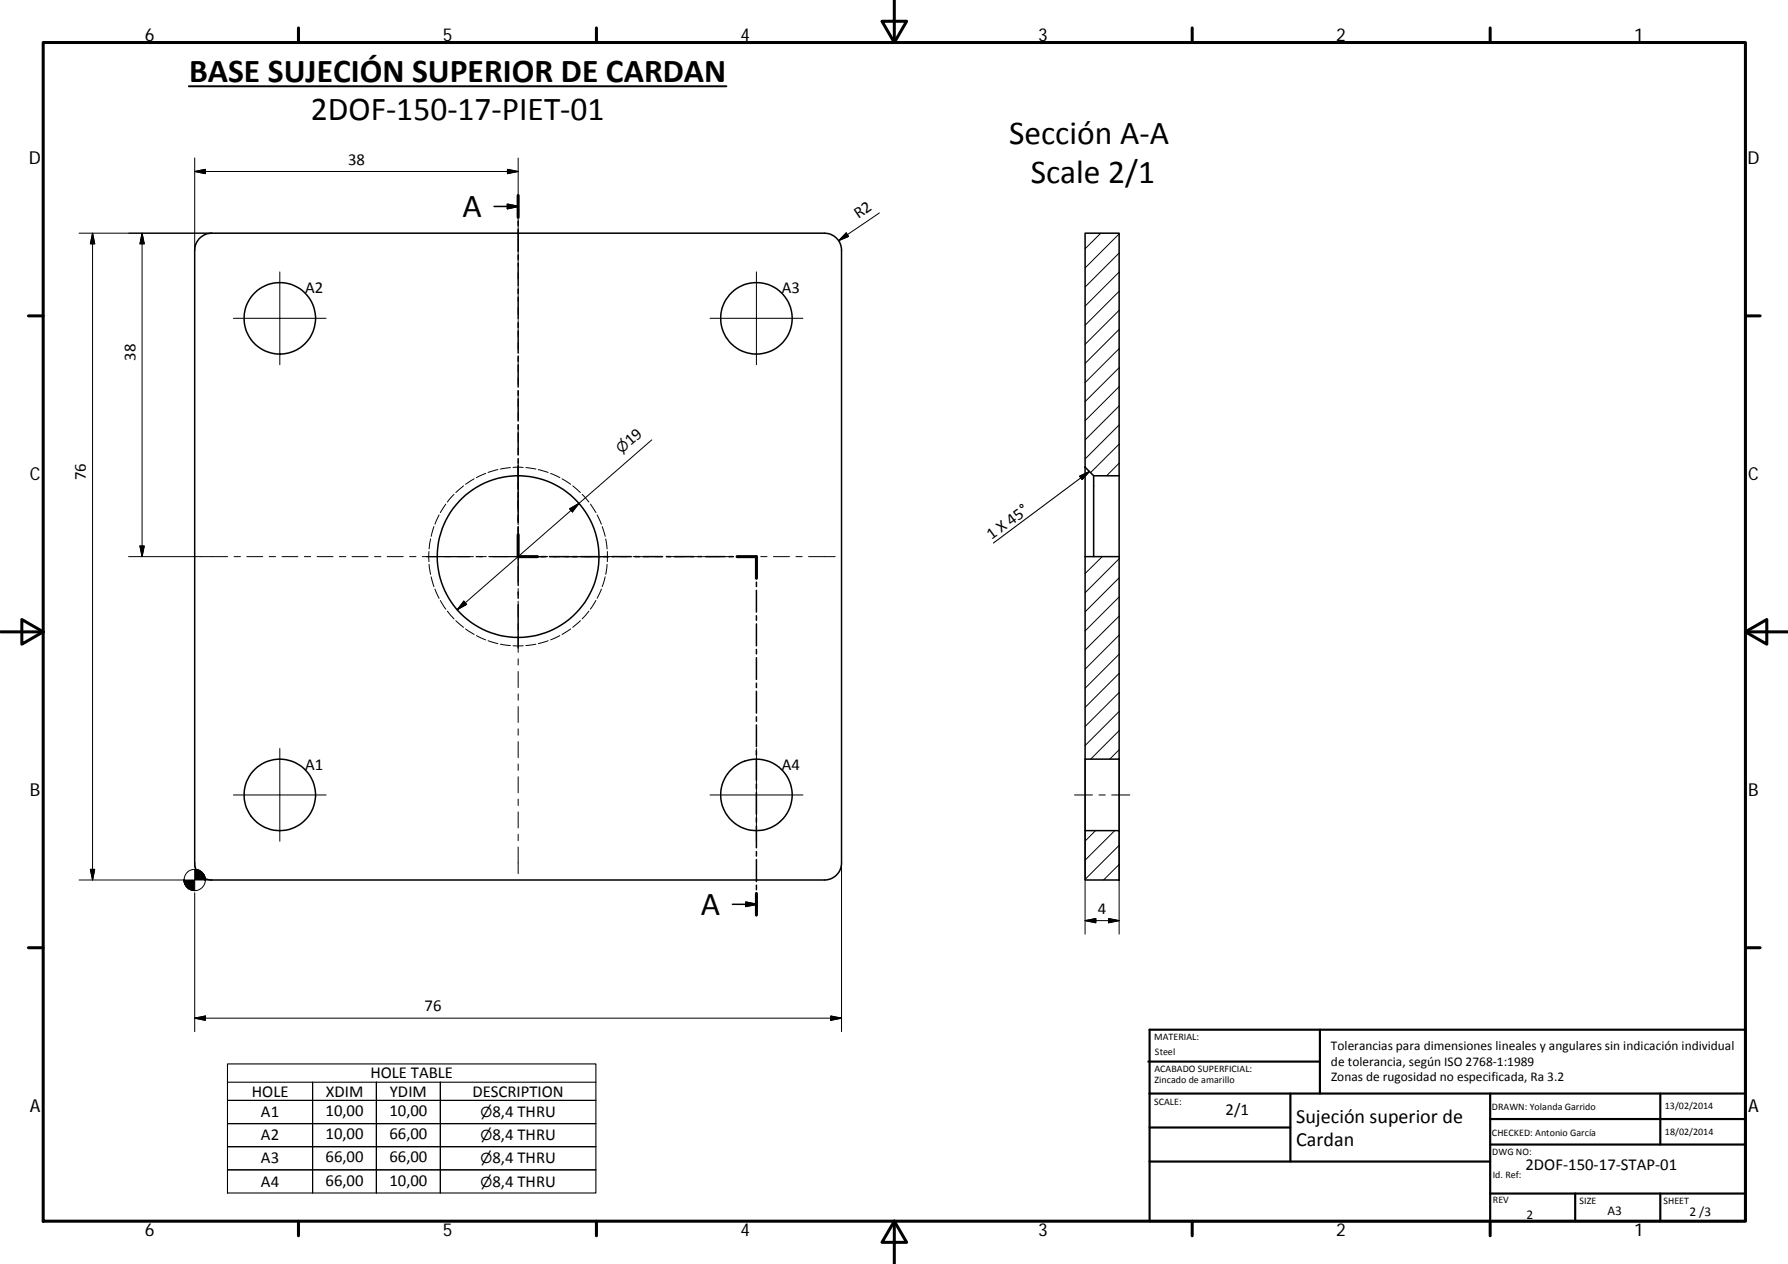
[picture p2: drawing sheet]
<svg xmlns="http://www.w3.org/2000/svg" width="420mm" height="297mm" viewBox="0 0 420 297" stroke-linecap="round" stroke-linejoin="round" font-family="sans-serif">
<g fill="none" stroke="#000" stroke-width=".23">
<path d="M45.8 37.1v21.7M119.2 39.8l2.6 .5-2.6 .5zM121.8 37.1v25.4M18.6 54.8h31.2M21.7 54.8v152M21.7 54.8l.6 2.5h-1.1zM33.4 54.8l.5 2.5h-1zM33.4 54.8v76M45.8 40.3l2.4-.5v1zM45.8 40.3h76M198.8 54.7l.6 .9-2.3 1zM206.6 50l-9.5 6.6"/>
<path d="M258.7 54.8l-3.7 3.7M263 59.5l-8 8M263 55l-8 8M54.9 74.8h21.7M65.8 63.9v21.8M121.8 64.1v1.5M121.8 67.1v3.7M121.8 72.3v1.5M121.8 75.3v3.8M166.8 74.8h21.9M177.7 63.9v21.8M263 77.4l-8 8"/>
<path d="M263 72.9l-8 8M263 68.4l-8 8M263 63.9l-8 8M121.8 80.6v1.5M121.8 83.6v3.7M121.8 88.8v1.5M121.8 91.8v3.7M121.8 97v1.6M263 99.9l-8 8M263 95.4l-8 8M263 90.9l-8 8M263 86.4l-8 8"/>
<path d="M263 81.9l-8 8M104.8 118.5l-1.3 2M106.7 116.2l-1.6 1.8M108.9 114.2l-1.8 1.5M111.4 112.5l-2 1.3M114.1 111.3l-2.2 .9M117 110.4l-2.3 .6M119.9 109.9l-2.3 .3M120.6 109.9h2.3M121.8 100.1v3.7M121.8 105.3v1.5M121.8 108.3v12"/>
<path d="M123.6 109.9l2.3 .3M126.5 110.4l2.3 .6M129.4 111.3l2.2 .9M132.1 112.5l2 1.3M133.8 119.6l2.2-1.3-1.5 2zM134.6 114.2l1.8 1.5M136.8 116.2l1.6 1.8M138.8 118.5l1.2 2M153.2 103.4l-45.8 39.9M263 108.8l-3 3M263 104.4l-6.7 6.7M30.2 130.8h23.3"/>
<path d="M32.9 128.3h1l-.5 2.5zM55 130.8h1.5M58 130.8h3.8M63.3 130.8h1.5M66.3 130.8h3.7M71.5 130.8h1.5M74.5 130.8h3.7M79.7 130.8h1.5M82.7 130.8h3.8M88 130.8h1.5M91 130.8h3.8M96.3 130.8h1.5"/>
<path d="M99.2 130.8h12M100.8 129.6v2.4M100.8 132.6l.4 2.4M101.2 126.6l-.4 2.4M101.3 135.6l.7 2.3M102 123.7l-.7 2.3M102.2 138.4l1 2.2M103.2 121l-1 2.2M111.9 130.8h2.4M114.9 130.8h13.7M121.8 120.9v2.4M121.8 124v13.7"/>
<path d="M121.8 138.3v2.4M129.3 130.8h2.3M132.2 130.8h12.1M140.3 121l1 2.2M141.3 138.4l-1 2.2M141.5 123.7l.7 2.3M142.2 135.6l-.7 2.3M142.3 126.6l.4 2.4M142.7 132.6l-.4 2.4M142.7 129.6v2.4M145.8 130.8h1.5M148.7 130.8h3.8"/>
<path d="M154 130.8h1.5M157 130.8h3.7M162.3 130.8h1.4M165.2 130.8h3.8M170.5 130.8h1.5M173.5 130.8h3.8M178.8 130.8h1.4M181.7 130.8h3.8M187 130.8h1.5M190 130.8h6.2M259 130.8l-4 4M263 135.8l-8 8"/>
<path d="M263 131.3l-8 8M103.5 141.1l1.3 2.1M105.1 143.6l1.6 1.8M107.1 145.9l1.8 1.5M109 141.3l.7 .7-2.3 1.3zM109.4 147.8l2 1.3M111.9 149.4l2.2 1M114.7 150.6l2.3 .7M117.6 151.4l2.3 .3M120.6 151.8h2.3M121.8 141.3v12M121.8 154.8v1.5"/>
<path d="M121.8 157.8v3.8M125.9 151.4l-2.3 .3M128.8 150.6l-2.3 .7M131.6 149.4l-2.2 1M134.1 147.8l-2 1.3M136.4 145.9l-1.8 1.5M138.4 143.6l-1.6 1.8M140 141.1l-1.3 2.1M263 158.2l-8 8M263 153.7l-8 8M263 149.2l-8 8M263 144.8l-8 7.9"/>
<path d="M263 140.3l-8 8M65.8 175.9v21.8M121.8 163.1v1.4M121.8 166.1v3.7M121.8 171.3v1.5M121.8 174.3v3.8M121.8 179.5v1.5M177.7 175.9v21.8M255 178.4v8.3M263 178.4v8.3M263 176.2l-2.2 2.2M263 171.7l-6.7 6.7"/>
<path d="M263 167.2l-8 8M263 162.7l-8 8M54.9 186.8h21.7M121.8 182.5v3.8M121.8 187.8v1.5M121.8 190.8v3.8M121.8 196v1.5M121.8 199.1v6.2M166.8 186.8h21.9M252.5 186.8h4.2M255 186.9v32.6M257.4 195.2l-2.4 2.5"/>
<path d="M258.2 186.8h1.5M261.2 186.8h4.3M261.9 195.2l-6.9 6.9M263 186.9v32.6M263 198.6l-8 8.1M18.6 206.8h24.7M21.2 204.3h1.1l-.6 2.5zM45.8 202.8v1M45.8 209.8v32.6M48.1 206.8h1.7M197.7 202.8v39.6M255 216.3l2.5-.4v1z"/>
<path d="M255 216.3h8M260.5 215.9l2.5 .4-2.5 .6zM263 203.1l-3.7 3.7M45.8 239.3l2.4-.5v1zM45.8 239.3h151.9M195.2 238.8l2.5 .5-2.5 .5z"/>
<circle cx="45.7" cy="206.8" r="2.51"/>
</g>
<g fill="none" stroke="#000" stroke-width=".36">
<path d="M46.7 56.2l1.6-1.1 1.5-.3h143.9a4 4 0 0 1 4 4v144a4 4 0 0 1-4 4h-143.9a4 4 0 0 1-4-4v-144l.2-1.4zM116.1 48.5h5.7M119.2 48l2.6 .5-2.6 .5zM121.8 45.9v5.2M121.8 52v1M121.8 53.9v5.2M121.8 59.9v1.1M255 54.8h8v57h-6l-2-2zM121.8 61.9v5.1M121.8 67.9v1.1M121.8 69.9v5.1M121.8 75.9v1"/>
<path d="M121.8 77.8v5.2M121.8 83.8v1.1M121.8 85.8v5.2M121.8 91.8v1.1M121.8 93.7v5.2M121.8 99.8v1M121.8 101.7v5.2M121.8 107.8v1M121.8 109.7v5.2M121.8 115.7v1.1M121.8 117.7v5.1M255 109.8v21"/>
<path d="M257 111.8v19M263 111.8v19M121.8 123.7v1.1M121.8 125.6v5.2h4.5M127.2 130.8h1M129.1 130.8h4.5M134.5 130.8h1.1M136.5 130.8h4.5M141.9 130.8h1M143.8 130.8h4.5M149.2 130.8h1.1M151.1 130.8h4.6"/>
<path d="M156.6 130.8h1M158.5 130.8h4.6M163.9 130.8h1.1M165.9 130.8h4.5M171.3 130.8h1M173.2 130.8h4.5v5.1M177.7 136.8v1M177.7 138.7v5.1M255 130.8h8M255 130.8v47.6h8M263 130.8v47.6M177.7 144.7v1.1"/>
<path d="M177.7 146.6v5.2M177.7 152.6v1.1M177.7 154.6v5.1M177.7 160.5v1.1M177.7 162.5v5.1M177.7 168.4v1.1M177.7 170.4v5.1M177.7 176.4v1M177.7 178.3v5.1M255 178.4v16.8M263 178.4v16.8M177.7 184.3v1"/>
<path d="M177.7 186.2v5.1M177.7 192.2v1M177.7 194.1v5.1M255 195.2h8v11.6h-8zM172.1 212.5h5.6M175.2 212l2.5 .5-2.5 .5zM177.7 200.1v1.1M177.7 202v5.2M177.7 208v1.1M177.7 210v5.1"/>
<circle cx="65.8" cy="74.8" r="8.4"/>
<circle cx="177.7" cy="74.8" r="8.4"/>
<circle cx="121.7" cy="130.8" r="19"/>
<circle cx="65.8" cy="186.8" r="8.4"/>
<circle cx="177.8" cy="186.8" r="8.4"/>
</g>
<g fill="none" stroke="#000" stroke-width=".71">
<path d="M10.1 10h400.1v277h-400.1zM70.1 6.6v3.4M140.2 6.6v3.4M207.3 5h5.8l-2.9 5zM210.2 0v10M280.2 6.6v3.4M350.2 6.6v3.4M121.8 45.9v5.2M6.7 74.2h3.4M410.2 74.2h3.4M121.8 125.6v5.2h4.5M173.2 130.8h4.5v5.1"/>
<path d="M.2 148.5h9.9M5.1 145.6l5 2.9-5 2.9zM410.2 148.5l5-2.9v5.8zM410.2 148.5h9.9M177.7 210v5.1M6.7 222.7h3.4M410.2 222.7h3.4M70.1 287v3.4M140.2 287v3.4M210.2 287l2.9 5h-5.8zM210.2 287v10M280.2 287v3.4"/>
<path d="M350.2 287v3.4"/>
</g>
<g fill="none" stroke="#000" stroke-width=".51">
<path d="M269.8 249.5h40.4M270.1 257h140.1M270.1 242h140.1v45h-140.1zM303.2 257v16M310.2 242v15M350.2 257v30M390.2 257v12M270.1 273h80.1M270.1 265h33.1M350.2 269h60M350.2 263h60M350.2 280.5h60"/>
<path d="M370.2 280.5v6.5M390.2 280.5v6.5"/>
</g>
<path d="M119.2 48l2.6 .5-2.6 .5zM175.2 212l2.5 .5-2.5 .5z" fill="#000" stroke="#000" stroke-width=".36"/>
<g fill="#000" stroke="#000" stroke-width=".23">
<path d="M45.8 40.3l2.4-.5v1zM21.7 54.8l.6 2.5h-1.1zM33.4 54.8l.5 2.5h-1zM119.2 39.8l2.6 .5-2.6 .5zM198.8 54.7l.6 .9-2.3 1zM32.9 128.3h1l-.5 2.5zM133.8 119.6l2.2-1.3-1.5 2zM109 141.3l.7 .7-2.3 1.3zM21.2 204.3h1.1l-.6 2.5zM43.2 206.8l.1 .7zM43.2 206.8l.3 1zM43.2 206.8l.5 1.4z"/>
<path d="M43.2 206.8l.6 1.6zM43.2 206.8l.9 1.9-.3-.3zM43.2 206.8l1.2 2.1-.3-.2zM43.2 206.8l1.5 2.3-.3-.2zM43.2 206.8l1.9 2.4-.4-.1zM43.2 206.8l2.2 2.5-.3-.1zM43.2 206.8l2.6 2.5h-.4zM45.8 204.3l2.4 2.5h-2.4zM43.2 206.8h2.6v2.5zM48.1 206.1l.1 .7zM48 205.8l.2 1zM47.9 205.4l.3 1.4z"/>
<path d="M47.6 205.2l.3 .2 .3 1.4zM47.4 204.9l.2 .3 .6 1.6zM47.1 204.7l.3 .2 .8 1.9zM46.8 204.5l.3 .2 1.1 2.1zM46.5 204.4l.3 .1 1.4 2.3zM46.1 204.3l.4 .1 1.7 2.4zM45.8 204.3h.3l2.1 2.5zM255 216.3l2.5-.4v1zM260.5 215.9l2.5 .4-2.5 .6zM45.8 239.3l2.4-.5v1zM195.2 238.8l2.5 .5-2.5 .5z"/>
</g>
<path d="M253.7 111.9l2.3-1.1-1.7 1.9zM256 110.8l-22.6 16.8M53.5 254.3h20v4.3M53.5 250h86.5v30.4h-86.5zM88.4 254.3v26.1M103.5 258.6v5.5h36.5h-86.5h20v5.4M140 254.3h-66.5v26.1v-5.5h-20h86.5h-36.5v-5.4M73.5 264.1v-5.5h-20h86.5h-36.5v-4.3v26.1M103.5 264.1v5.4h36.5h-86.5h20v5.4" fill="none" stroke="#000" stroke-width=".25"/>
<path d="M44.4 20.3h126.3" fill="none" stroke="#000" stroke-width=".46"/>
<path d="M253.7 111.9l2.3-1.1-1.7 1.9z" fill="#000" stroke="#000" stroke-width=".25"/>
<g font-size="7.9">
<text x="44.4" y="19.2">BASE SUJECIÓN SUPERIOR DE CARDAN</text>
<text x="73.1" y="28.2">2DOF‐150‐17‐PIET‐01</text>
<text x="237.1" y="33.9">Sección A‐A</text>
<text x="242.2" y="42.9">Scale 2/1</text>
<text x="108.7" y="51">A</text>
<text x="164.7" y="215">A</text>
</g>
<g font-size="4.7">
<text x="304.6" y="263.9">Sujeción superior de</text>
<text x="304.6" y="269.3">Cardan</text>
</g>
<g font-size="4.2">
<text x="34" y="9.6">6</text>
<text x="104" y="9.6">5</text>
<text x="174" y="9.6">4</text>
<text x="244" y="9.6">3</text>
<text x="314" y="9.6">2</text>
<text x="384" y="9.6">1</text>
<text x="6.8" y="38.7">D</text>
<text x="410.6" y="38.7">D</text>
<text x="7" y="112.9">C</text>
<text x="410.8" y="112.9">C</text>
<text x="7" y="187.1">B</text>
<text x="410.8" y="187.1">B</text>
<text x="7" y="261.3">A</text>
<text x="410.8" y="261.3">A</text>
<text x="34" y="290.4">6</text>
<text x="104" y="290.4">5</text>
<text x="174" y="290.4">4</text>
<text x="244" y="290.4">3</text>
<text x="314" y="290.4">2</text>
<text x="384" y="290.4">1</text>
</g>
<g font-size="3.9">
<text x="81.8" y="38.8">38</text>
<text x="201.7" y="51.5" transform="rotate(-34 201.7 51.5)">R2</text>
<text x="71.7" y="68.9">A2</text>
<text x="183.7" y="68.8">A3</text>
<text x="31.8" y="84.8" transform="rotate(-90 31.8 84.8)">38</text>
<text x="148.2" y="104.9" transform="rotate(-41 148.2 104.9)">19</text>
<text x="20.2" y="112.8" transform="rotate(-90 20.2 112.8)">76</text>
<text x="233" y="127" transform="rotate(-37 233 127)">1 X 45°</text>
<text x="71.7" y="180.8">A1</text>
<text x="183.7" y="180.8">A4</text>
<text x="258" y="214.8">4</text>
<text x="99.7" y="237.7">76</text>
<text x="59.2" y="257.7">HOLE</text>
<text x="76.6" y="257.7">XDIM</text>
<text x="87" y="253.4">HOLE TABLE</text>
<text x="91.6" y="257.7">YDIM</text>
<text x="111" y="257.7">DESCRIPTION</text>
<text x="61.3" y="262.6">A1</text>
<text x="76.5" y="262.3">10,00</text>
<text x="91.5" y="262.3">10,00</text>
<text x="115.7" y="262.5">8,4 THRU</text>
<text x="288" y="262">2/1</text>
<text x="61.3" y="268">A2</text>
<text x="76.5" y="267.7">10,00</text>
<text x="91.5" y="267.7">66,00</text>
<text x="115.7" y="267.9">8,4 THRU</text>
<text x="61.3" y="273.4">A3</text>
<text x="76.5" y="273.2">66,00</text>
<text x="91.5" y="273.2">66,00</text>
<text x="115.7" y="273.4">8,4 THRU</text>
<text x="358.5" y="274.9">2DOF‐150‐17‐STAP‐01</text>
<text x="61.3" y="278.9">A4</text>
<text x="76.5" y="278.6">66,00</text>
<text x="91.5" y="278.6">10,00</text>
<text x="115.7" y="278.8">8,4 THRU</text>
</g>
<g font-size="3.3">
<text x="146.1" y="106.7" transform="rotate(-41 146.1 106.7)">⌀</text>
<text x="112.9" y="262.5">⌀</text>
<text x="112.9" y="267.9">⌀</text>
<text x="112.9" y="273.4">⌀</text>
<text x="112.9" y="278.8">⌀</text>
</g>
<g font-size="3.1">
<text x="312.8" y="246.8">Tolerancias para dimensiones lineales y angulares sin indicación individual</text>
<text x="312.8" y="250.4">de tolerancia, según ISO 2768‐1:1989</text>
<text x="312.8" y="254">Zonas de rugosidad no especificada, Ra 3.2</text>
<text x="358.7" y="286.4">2</text>
<text x="377.7" y="285.6">A3</text>
<text x="397" y="285.9">2 /3</text>
</g>
<g font-size="2.4">
<text x="271.2" y="244.4">MATERIAL:</text>
<text x="271.3" y="251.9">ACABADO SUPERFICIAL:</text>
<text x="271.4" y="247.9">Steel</text>
<text x="271.3" y="254.6">Zincado de amarillo</text>
<text x="271.2" y="259.7">SCALE:</text>
<text x="350.6" y="260.9">DRAWN: Yolanda Garrido</text>
<text x="391.2" y="260.6">13/02/2014</text>
<text x="350.6" y="267">CHECKED: Antonio García</text>
<text x="391.2" y="266.6">18/02/2014</text>
<text x="350.7" y="271.4">DWG NO:</text>
<text x="350.8" y="276.8">Id. Ref:</text>
<text x="350.8" y="282.8">REV</text>
<text x="371.2" y="282.9">SIZE</text>
<text x="390.9" y="282.9">SHEET</text>
</g>
</svg>
